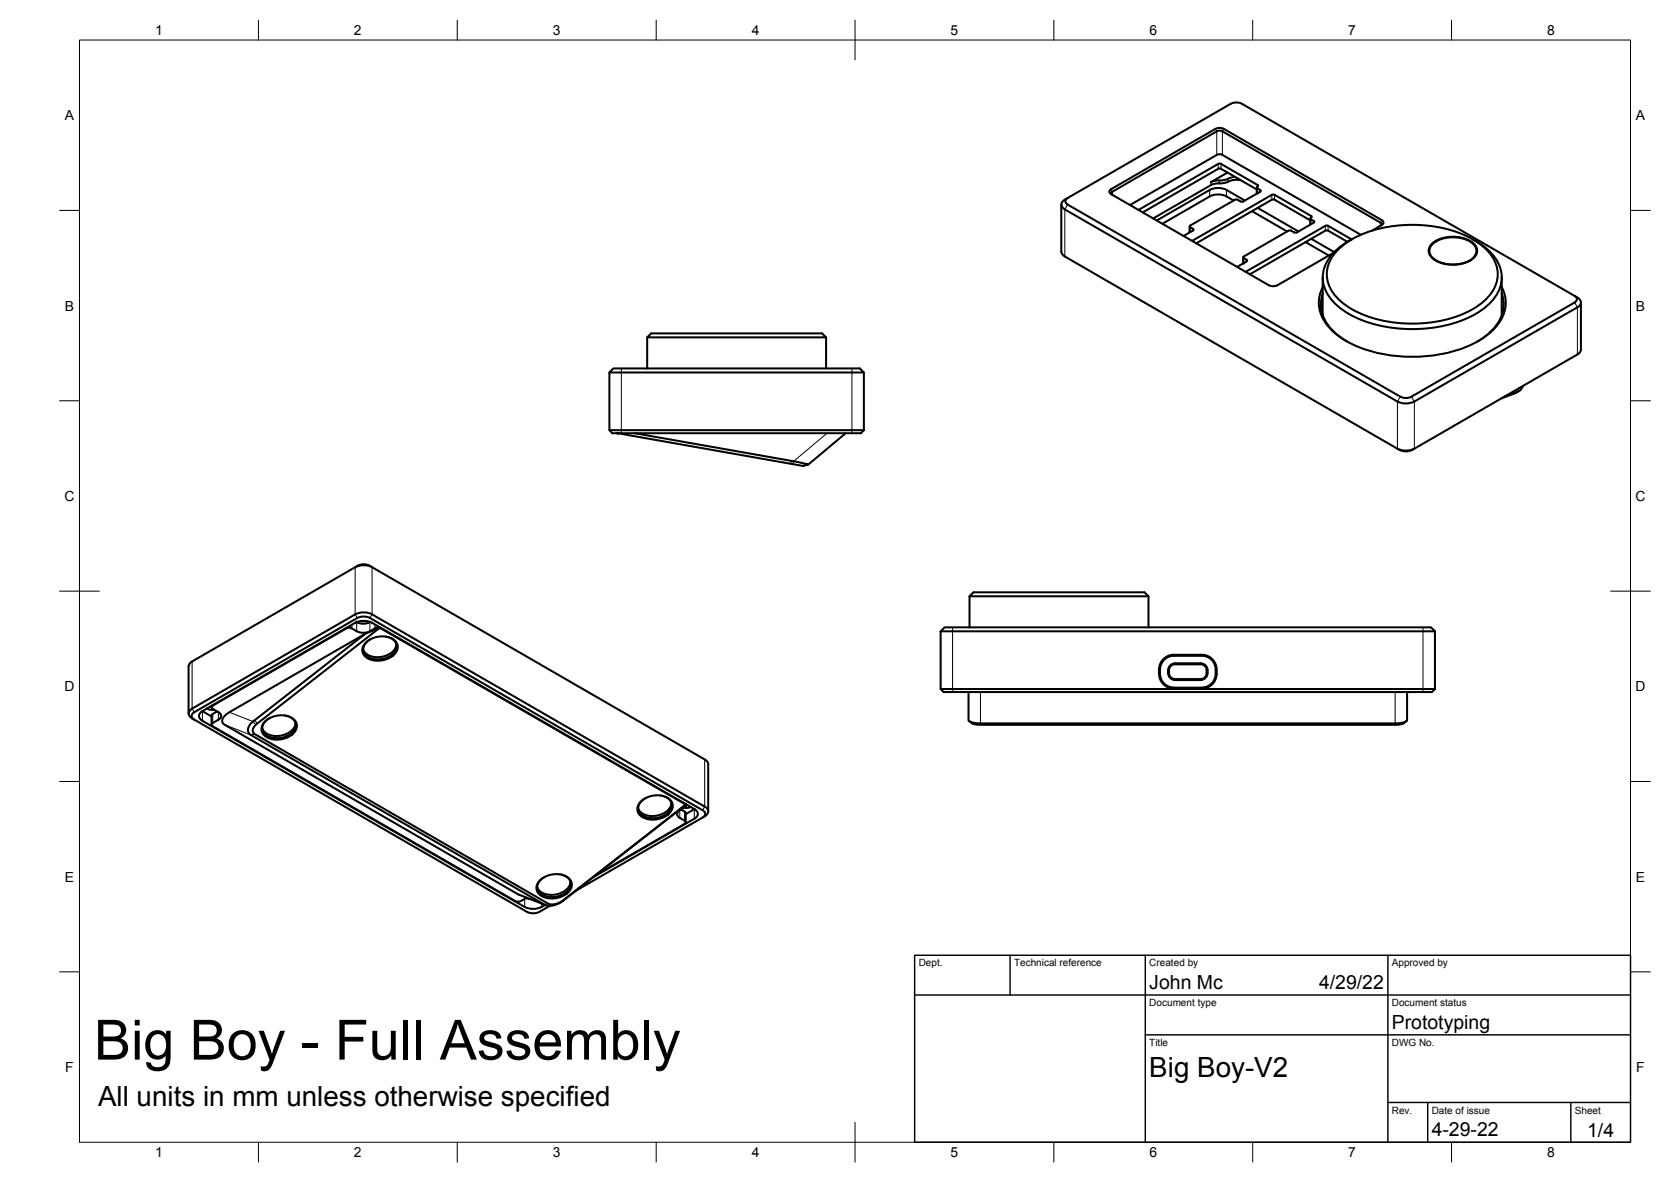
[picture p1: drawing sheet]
<svg xmlns="http://www.w3.org/2000/svg" width="420mm" height="297mm" viewBox="0 0 420 297" stroke-linecap="round" stroke-linejoin="round" font-family="sans-serif">
<!-- layer: Visible -->
<g fill="none" stroke="#000" stroke-width=".51">
<path d="M266.8 51.4l.1 11.8a1.49 1.49 0 0 0 .8 1.2l83.7 48.4M268.4 51.4l83.7 48.3 .9 .3h1l.9-.3 41-23.7M268.5 49.7a.86 .86 0 0 0-.6 .9 .86 .86 0 0 0 .6 .8M279.7 49l-.3-.4 .3-.5 26.2-15.1 .8-.2 .7 .2 39.7 22.9M284.1 51.5l21.9-12.6 1.1-.1 35.1 20.2M299.1 56.9v1.2M299.1 58.1l.2 .2M299.3 58.3h.1M308.7 43.4l-4.2 2.4 1.2-.4h.9M308.8 45.7l-1.2 .3-2.4 .2-.7 .3-14.5 8.4M310.2 50.4a5.6 5.6 0 0 0-5.5-1.3l-12.4 7.1M310.5 50.2h.7"/>
<path d="M310.5 50.2l-11.2 6.5-.2 .3 1 .8-2.5 1.5M310.6 44.4l-1.2 .3-1.4 .5-1.4 .1M312 45.3l-1.7-.1-1.5 .5M313 50.4l-5.1-2.9-1.3-.3-1.3 .1-1.1 .4-13.3 7.7M314.8 53.1l8.8 5.1M316 47.6l-9-5.2-.5-.1-19.2 11.1M316 47.1v1.3M316 48.4l.1 .2M316.1 46.9l.2-.1-.1-.3-9.2-5.3-.5-.1-20.2 11.7M316.1 47.4l.8 .4 .1 .2-4.4 2.6-.4 .1-1-.5M316.2 46.9l-.2 .3 .2 .1M316.2 52.2l10.3 6"/>
<path d="M329.5 54.9l.1 1.5M329.5 55.4l-9-5.2-.5-.1-19.2 11M329.6 55.1l.7 .4M329.6 54.7l-.1 .3 .1 .1M329.7 54.3l-9.2-5.3-.5-.1-20.3 11.6M329.7 54.7h-.1M329.7 54.3l.1 .3-.1 .1M330.4 55.5l.1 .2-.1 .2-4.3 2.5-.5 .1-1.1-.6-.5 .1-11.3 6.5-.1 .2 1 .9-2.5 1.5M333.2 56.8l-20 11.5M333.2 58l-18.9 10.9M333.3 58h.7l4.8 2.8M333.3 56.7h.7l5.9 3.5"/>
<path d="M347.1 55.9l.3 .4-.3 .4M347.4 56.5l-2.4 1.5M347.4 56.5l.3-.2 .2-.5-.5-.5-39.7-22.9-.8-.3-1.3 .3-26.2 15.1a.64 .64 0 0 0-.5 .7 .64 .64 0 0 0 .5 .6l39.7 22.9M312.6 64.7l.1 1.4M319.1 71.7l1.3 .2 .8-.2M328.3 60.8l5.8 3.4M329.7 60l5.8 3.4M332.6 69.7v9.6M332.6 72.2a8.8 8.8 0 0 0 2.3 10.8 28.7 28.7 0 0 0 17.7 6.6 34.3 34.3 0 0 0 20.5-4.8 10.9 10.9 0 0 0 5.5-9.3l-.5-2.2-.5-1.1M332.6 73.8a9.1 9.1 0 0 0 3.6 10.3l2.5 1.7M335.3 63.5l-14.1 8.2M336.1 63.1a24.6 24.6 0 0 1 15.3-6.4 31.3 31.3 0 0 1 20.4 4.4 9.4 9.4 0 0 1 4.7 9 12.4 12.4 0 0 1-7.6 8.4 33.9 33.9 0 0 1-29-.8 11.7 11.7 0 0 1-6.2-7.6 8.2 8.2 0 0 1 2.4-7z"/>
<path d="M339.9 60.1a13 13 0 0 0-7.1 7.9 9.1 9.1 0 0 0 3.6 9 29.3 29.3 0 0 0 18.7 5.7 30.1 30.1 0 0 0 18.7-5.7 8.9 8.9 0 0 0 3.2-10.2 13.6 13.6 0 0 0-6.7-6.7M360.3 61a9.1 9.1 0 0 1 10.1 0 2.54 2.54 0 0 1 1 2.5 2.54 2.54 0 0 1-1.8 2 9.3 9.3 0 0 1-9.3-.5 2.4 2.4 0 0 1 0-4zM360.5 61.1a8.8 8.8 0 0 1 9.7 0 2.47 2.47 0 0 1 1 2.4 2.47 2.47 0 0 1-1.7 2 9 9 0 0 1-9-.5 2.33 2.33 0 0 1 0-3.9zM377.6 69.7v9.6M377.6 73.8a9.1 9.1 0 0 1-3.6 10.3l-2.5 1.7M395.9 74.4a.86 .86 0 0 1 .6 .8 .86 .86 0 0 1-.6 .8M396.6 77.2l-41 23.7-1.1 .4h-2l-1.1-.4-83.7-48.3a1.29 1.29 0 0 1-.8-1.2 1.29 1.29 0 0 1 .8-1.2l41.8-24.1 .9-.3h1l.9 .3 83.6 48.3a1.84 1.84 0 0 1 1.5 2l-.8 .8M397.5 76v11.8M153.2 93.6v14.5h64M154.2 92.6h62l1 1h-64zM162.7 84.8l1-1h43l1 1zM162.7 84.8v7.8"/>
<path d="M207.7 84.8v7.8M217.2 93.6v14.5M380.6 98.9l-3.1 1.2M381.3 98.6l-.7 .3M381.3 98.6l-3.2 1.2M381.6 98.5l-1 .4M383.1 96.9l-.9 1.2-.9 .5M397.5 87.8a1.49 1.49 0 0 1-.9 1.3l-41 23.7M153.2 108.1l.8 .8h62.5l.7-.8M155.3 108.9l46.6 8.2 1.3-.4-3.6-.8-40-7M212.6 108.9l-9.4 7.8M351.4 112.8a3.7 3.7 0 0 0 4.2 0"/>
<path d="M351.4 112.7l1.1 .5h1.3l1.8-.5M89.3 142.5l1.2-.4 1.3-.1 1.8 .5M91.9 159.2l-28.4 22.2-.6 .7-.5 .9v.6l.2 .7 .5 .4 73.8 42.6 .9 .3h1l1.6-.5 .9-.5 31.1-24.4M92.1 156l-1.4 .1M93.1 156.3l-1.7 .4-1.7-.4M93.6 154.4l83.6 48.3a1.29 1.29 0 0 1 .9 1.2 1.29 1.29 0 0 1-.9 1.2l-32.4 18.7M93.6 156.5l81 46.8a1.29 1.29 0 0 1 .9 1.2 1.29 1.29 0 0 1-.9 1.2l-25.4 14.7M93.6 154.4l-1.8-.5-1.3 .1-1.2 .4-41 23.7M93.6 156.5l-1.8-.5-1.3 .1-1.2 .4-38.4 22.2M94.3 157.9a4.5 4.5 0 0 1-6.1-.1l-1.1 .1-33.8 19.6v.4l1.6 1.1M95.5 157.8l-3.6 1.4-34.2 19.8a2.66 2.66 0 0 0-1.8 2.5l.6 .6 73.7 42.6 6.9 2.7M95.5 157.8l-1.2 .1"/>
<path d="M97 160a2.52 2.52 0 0 1 2.5 3.3 5.3 5.3 0 0 1-7.6 1.3 2.52 2.52 0 0 1 1.3-4M236.5 158.7l1-1h122.3l1 1M236.5 158.7h124.3v14.5M236.5 158.7v14.5h124.3M243.8 149.8l1-.9h43l1 .9zM243.8 149.8v7.9M288.8 149.8v7.9M47.4 167.5v11.8M48.3 166.2l41-23.7a3.4 3.4 0 0 1 4.3 0l83.6 48.3a1.47 1.47 0 0 1 .9 1.3M48.3 166.2a1.49 1.49 0 0 0-.9 1.2M48.3 178.1a1.29 1.29 0 0 0-.9 1.2 1.29 1.29 0 0 0 .9 1.2M50.9 178.7l2.3 1.4"/>
<path d="M50.9 178.7a1.3 1.3 0 0 0-.9 1.2 1.3 1.3 0 0 0 .9 1.3l81 46.7a4.9 4.9 0 0 0 5.2-.5M52.1 178l.9 .4 .8-.1M53.2 177.4v.3M53.2 179.8v2.3M54.6 178.8l-1.1 .6-.3 .4M54.9 178.9a1.02 1.02 0 0 1 .7 1 1.02 1.02 0 0 1-.7 1M71.6 179.8a2.52 2.52 0 0 1 2.6 3.4 5.3 5.3 0 0 1-7.7 1.2 2.52 2.52 0 0 1 1.4-4M91.8 161.7a5.8 5.8 0 0 1 7.5-.8 2.39 2.39 0 0 1-.6 3.9 5.9 5.9 0 0 1-6.9 .2 2.26 2.26 0 0 1 0-3.3zM99.7 161.8a4 4 0 0 1-3.8 3.3 4 4 0 0 1-4.6-1.9M236.5 173.2l.8 .7h122.8l.7-.7M243.5 173.9v7.1l.8 .5 1.7 .3h105.6l1.5-.3 .7-.5v-7.1M292.7 165.8a3.5 3.5 0 0 1 2.5-1h7a3.7 3.7 0 0 1 3.5 4.5 3.5 3.5 0 0 1-3.5 3.5h-7a3.7 3.7 0 0 1-3.5-4.5 3.5 3.5 0 0 1 1-2.5z"/>
<path d="M295.2 164.6h7M295.4 170.9h6.5M301.9 166.9h-6.4a1.9 1.9 0 0 0-1.6 1.9 1.9 1.9 0 0 0 1.6 1.9h6.4M301.9 166.7h-6.4a2.12 2.12 0 0 0-1.8 2.1 2.12 2.12 0 0 0 1.8 2.1M301.9 166.7a2.16 2.16 0 0 1 1.8 1.7 2.16 2.16 0 0 1-.9 2.2l-.9 .3M301.9 166.9a1.51 1.51 0 0 1 1.5 1.5M302.2 164.5a3.9 3.9 0 0 1 3.7 4.8 3.8 3.8 0 0 1-3.7 3.8l-7-.1a3.9 3.9 0 0 1-3.8-4.7 3.8 3.8 0 0 1 3.8-3.8M303.4 168.5v.6M303.4 169.1a1.51 1.51 0 0 1-1.5 1.6M48.3 180.5l.5 .3M48.8 180.8l83.7 48.3 1 .4 1.7-.2 3.1-1.7M48.8 180.8a.97 .97 0 0 1-.6-.9 .97 .97 0 0 1 .6-.9l41.1-23.7 1-.3h1.1l1 .3 83.7 48.3"/>
<path d="M53.5 181.7l-.3 .4 .3 .4 76.4 44.1a2.8 2.8 0 0 0 2.5-1M54.9 180.9l-1.4 .8M64.3 182.1l31.2-24.3 76.9 44.4-30.9 24.1-1.5 .8-1.6 .2-.5-.2-73.9-42.6-.4-.5v-.6zM66.5 181.5a5.8 5.8 0 0 1 7.4-.7 2.39 2.39 0 0 1-.5 3.9 5.9 5.9 0 0 1-6.9 .1 2.26 2.26 0 0 1 0-3.3zM74.3 181.6a4 4 0 0 1-3.8 3.3 4 4 0 0 1-4.5-1.9M166.1 199.9a2.52 2.52 0 0 1 2.6 3.4 5.3 5.3 0 0 1-7.6 1.2 2.52 2.52 0 0 1 1.3-4M178.1 192.1v11.8M243.7 181.2l.9 .7 1.6 .2h104.9l1.6-.2 .9-.7M140.8 219.7a2.52 2.52 0 0 1 2.5 3.4 5.3 5.3 0 0 1-7.6 1.2 2.52 2.52 0 0 1 1.3-4M161 201.6a5.8 5.8 0 0 1 7.4-.7 2.39 2.39 0 0 1-.5 3.9 5.9 5.9 0 0 1-6.9 .2 2.26 2.26 0 0 1 0-3.4zM168.8 201.8a4 4 0 0 1-3.7 3.2 4 4 0 0 1-4.6-1.8M171.2 203.4l1.2 .8v2.4"/>
<path d="M172.4 202.2v.5l-1.5 .9a1.02 1.02 0 0 0-.7 1 1.02 1.02 0 0 0 .7 .9l1.5 .9v.4l-22.6 13.1M172.5 202.1v.4M173.7 202.8l-.8 .2h-.9M174.4 203.5l-2 1.1M174.6 203.3l-.2 .1M176.7 203.6a.97 .97 0 0 1 .6 .9 .97 .97 0 0 1-.6 1M132.3 225.7l1.1 .3M135.6 221.4a5.8 5.8 0 0 1 7.4-.7 2.39 2.39 0 0 1-.5 3.9 5.9 5.9 0 0 1-6.9 .2 2.26 2.26 0 0 1 0-3.4zM143.4 221.6a4 4 0 0 1-3.7 3.2 4 4 0 0 1-4.6-1.8"/>
</g>
<!-- layer: Visible Narrow -->
<g fill="none" stroke="#000" stroke-width=".25">
<path d="M305.6 32.4l.3 .6v5.9M307.7 32.4l-.3 .6v5.9M268.4 51.4l-.7 1.2v11.9M279.4 47.5l.3 .7v.8M299.3 57.1v1.2M300 57.5v.4M304.2 47.7v1.7M304.5 45.8v.7M306.3 41.2v1.2M306.6 45.4v.7M307 41.2v1.2M308.4 47.7v1.7"/>
<path d="M308.8 44.9v.8M316.1 47.4v1.2M316.2 46.5v.4M316.9 47.8v.4M319.8 49v1.2M320.5 49v1.2M329.6 55.1v1.3M329.7 54.3v.4M330.3 55.5v.5M333.2 56.8v1.2M333.9 56.8v1.2M347.4 55.3l-.3 .6v.9"/>
<path d="M312.7 64.9v1.2M313.5 65.3v.4M395.9 76l.7 1.2v11.9M156.2 92.6v16.3M214.2 92.6v16.3M352.1 99.7l-.7 1.2v11.9M354.9 99.7l.7 1.2v11.9M380.9 98.7l-.6 .4M382 97.5l-.7 1.1M198.9 115.8l-.1 .8M208 108.9l-8.4 7-.3 .7M87.1 157.8v.1"/>
<path d="M88.5 157v.9M89.3 142.5v11.9l.5 .9M89.7 156.3v2.3M93 156.3v2.3M93.6 142.5v11.9l-.6 .9M94.3 156.9v1M95.7 157.8v.1M239.5 157.7v16.2M357.8 157.7v16.2M48.3 166.2v11.9l.5 .9M50.9 178.7v2.5M53.5 177.2v.1"/>
<path d="M53.5 179.4v2.3M54.9 179v1.9M57.7 179l5.9 2.3 .7 .8M246.5 173.9v8.2M291.4 168.3h.3M291.4 169.3h.3M293.7 168.5h.2M293.7 169.1h.2M295.2 164.6v.2M295.2 172.8v.3M295.4 166.7v.2M295.4 170.7v.2"/>
<path d="M301.9 166.7v.2M301.9 170.7v.2M302.2 164.6v.2M302.2 172.8v.3M303.4 168.5h.2M303.4 169.1h.2M305.7 168.3h.2M305.7 169.3h.2M350.8 173.9v8.2M56.5 182.1l6.6 2.6 1-.2M64.1 181l.6 .8M177.2 190.8v11.9l-.5 .9"/>
<path d="M170.9 203.6v1.9M172.1 203.9v2.3M172.2 201.9v.2M174.6 203.3v2.4M130.2 224.7l6.7 2.6 .9-.2M131.9 225.9v2M136.2 227.1v.8M141.6 226.4l-.4 .1M142 226l-.4 .3"/>
</g>
<!-- layer: Visible -->
<g fill="#000" stroke="#000" stroke-width=".25">
<circle cx="312.7" cy="66.1" r=".24"/>
<circle cx="155.3" cy="108.9" r=".24"/>
<circle cx="89.7" cy="156.3" r=".24"/>
<circle cx="95.5" cy="157.8" r=".24"/>
<circle cx="172.4" cy="202.2" r=".24"/>
</g>
<!-- layer: Border -->
<g fill="none" stroke="#000" stroke-width=".25">
<path d="M20 10.1h390v276.9h-390zM65 5.1v5M115 5.1v5M165 5.1v5M215 5.1v10M265 5.1v5M315 5.1v5M365 5.1v5M15 52.9h5M410 52.9h5M15 100.7h5M410 100.7h5"/>
<path d="M15 148.6h10M405 148.6h10M15 196.4h5M410 196.4h5M15 244.2h5M410 244.2h5M65 287v5M115 287v5M165 287v5M215 282.1v9.9M265 287v5M315 287v5"/>
<path d="M365 287v5"/>
</g>
<!-- layer: TitleBlock -->
<path d="M230 240.1h180v46.9h-180zM230 250h180M254 240.1v9.9M288 240.1v46.9M349 240.1v46.9M288 260.1h122M349 277.1h61M359 277.1v9.9M395 277.1v9.9" fill="none" stroke="#000" stroke-width=".36"/>
<text font-size="14" x="23.6" y="266.3">Big Boy - Full Assembly</text>
<g font-size="7">
<text x="289" y="270.6">Big Boy-V2</text>
<text x="24.7" y="278.1">All units in mm unless otherwise specified</text>
</g>
<g font-size="4.9">
<text x="289" y="248.5">John Mc</text>
<text x="331.7" y="248.5">4/29/22</text>
<text x="350" y="258.6">Prototyping</text>
<text x="360" y="285.5">4-29-22</text>
<text x="399.1" y="285.7">1/4</text>
</g>
<g font-size="3.5">
<text x="39" y="8.8">1</text>
<text x="89" y="8.8">2</text>
<text x="139" y="8.8">3</text>
<text x="189" y="8.8">4</text>
<text x="239" y="8.8">5</text>
<text x="289" y="8.8">6</text>
<text x="339" y="8.8">7</text>
<text x="389" y="8.8">8</text>
<text x="16.3" y="30.2">A</text>
<text x="411.3" y="30.2">A</text>
<text x="16.3" y="78">B</text>
<text x="411.3" y="78">B</text>
<text x="16.2" y="125.9">C</text>
<text x="411.2" y="125.9">C</text>
<text x="16.2" y="173.7">D</text>
<text x="411.2" y="173.7">D</text>
<text x="16.3" y="221.6">E</text>
<text x="411.3" y="221.6">E</text>
<text x="16.4" y="269.4">F</text>
<text x="411.4" y="269.4">F</text>
<text x="39" y="290.8">1</text>
<text x="89" y="290.8">2</text>
<text x="139" y="290.8">3</text>
<text x="189" y="290.8">4</text>
<text x="239" y="290.8">5</text>
<text x="289" y="290.8">6</text>
<text x="339" y="290.8">7</text>
<text x="389" y="290.8">8</text>
</g>
<g font-size="2.5">
<text x="231" y="242.9">Dept.</text>
<text x="255" y="242.9">Technical reference</text>
<text x="289" y="242.9">Created by</text>
<text x="350" y="242.9">Approved by</text>
<text x="289" y="252.8">Document type</text>
<text x="350" y="252.8">Document status</text>
<text x="289" y="262.9">Title</text>
<text x="350" y="262.9">DWG No.</text>
<text x="350" y="279.9">Rev.</text>
<text x="360" y="279.9">Date of issue</text>
<text x="396" y="279.9">Sheet</text>
</g>
</svg>
